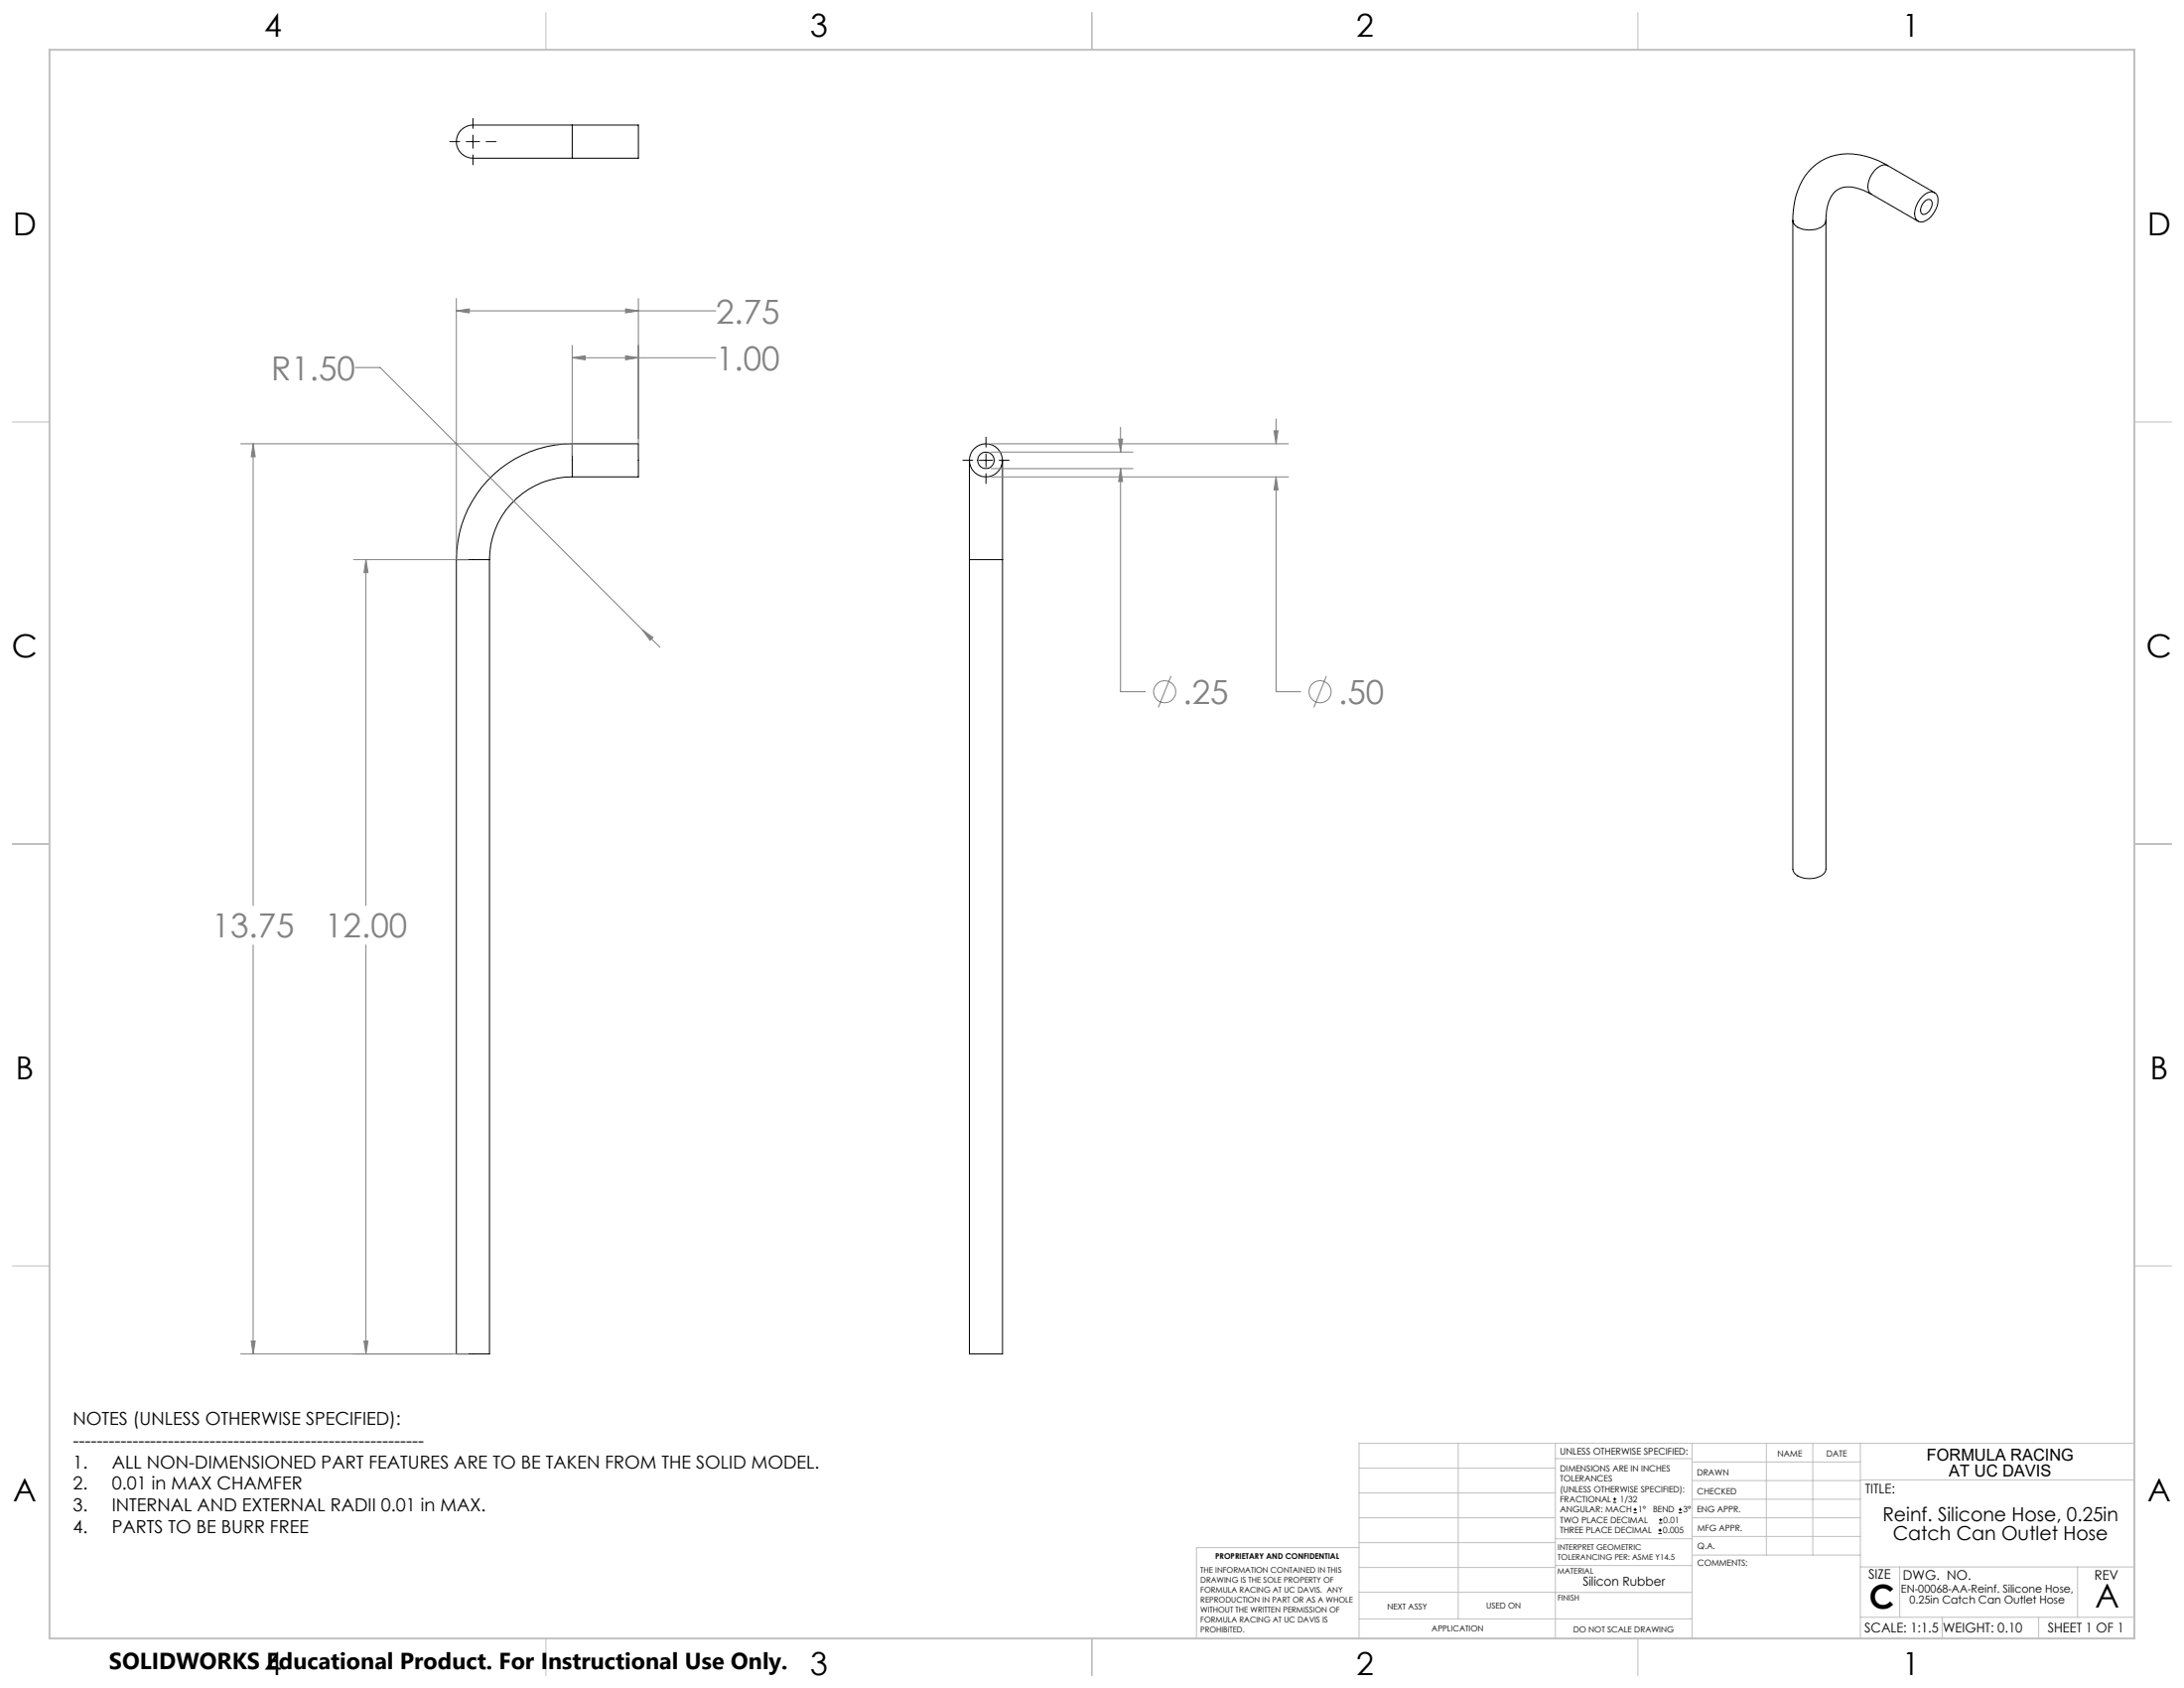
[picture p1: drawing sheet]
<svg xmlns="http://www.w3.org/2000/svg" width="559mm" height="432mm" viewBox="0 0 559 432" stroke-linecap="round" stroke-linejoin="round" font-family="sans-serif">
<g fill="none" stroke="#000" stroke-width=".25">
<path d="M115.1 36.2h2.5M119.3 36.2h3.4M121 30.3v2.5M121 34.5v3.4M121 39.6v2.6M124.4 36.2h2.5M146.4 32h-23.2a8.1 8.1 0 0 0-4.5 .7 4.3 4.3 0 0 0-1.6 5.1 4.3 4.3 0 0 0 4.7 2.7h24.6M146.4 32h16.9v8.5h-16.9M146.4 32v8.5M458.7 56.4v165.9a2.9 2.9 0 0 0 2.6 2.3 5.6 5.6 0 0 0 5.6-1.4l.3-.9v-165.9M467.2 56.4a2.9 2.9 0 0 1-2.6 2.3 5.6 5.6 0 0 1-5.6-1.4l-.3-.9M478.8 49.7a10.2 10.2 0 0 0-7.9-1.5 6.4 6.4 0 0 0-3.5 5.2l-.2 3"/>
<path d="M478.8 49.7l11.9 6.9M483 42.4a18.2 18.2 0 0 0-14.6-2.4 14.5 14.5 0 0 0-9.3 12l-.4 4.4M483 42.4a2.86 2.86 0 0 0-3.3 1.1 5.7 5.7 0 0 0-1.5 5.4l.6 .8M483 42.4l12 6.9M491.7 50.4a2.63 2.63 0 0 1 3.7-.8 4.7 4.7 0 0 1-.9 5.3 3.9 3.9 0 0 1-3.3 1.9 2.2 2.2 0 0 1-1.3-2.9l.2-.7a6.7 6.7 0 0 1 1.6-2.8zM492.3 51.7a1.09 1.09 0 0 1 1.2-.7 1.09 1.09 0 0 1 .9 1.1 2.65 2.65 0 0 1-2.5 2.7 1.86 1.86 0 0 1 0-2.6zM146.4 113.5a29.6 29.6 0 0 0-29.6 29.7M146.4 113.5h16.9v8.5h-16.9M146.4 113.5v8.5M246.3 117.8h2.6M248 117.8v25.4M250.6 117.8h3.4"/>
<path d="M252.3 111.8v2.6M252.3 116.1v3.4M255.7 117.8h2.5M256.5 117.8v25.4M146.4 122a21.2 21.2 0 0 0-21.2 21.2M252.3 121.1v2.6M116.8 143.2v203.2h8.4v-203.2M116.8 143.2h8.4M248 143.2v203.2h8.5v-203.2M248 143.2h8.5M412.7 384.3h.9M412.7 383.5h.9"/>
<path d="M413.1 383.1v.8M418 387h.8M418 386.2h.8M418.4 385.7v.9M424.3 392.3h.9M424.3 391.4h.9M424.5 389.6h.8M424.5 388.8h.8M424.7 391v.9M424.9 388.4v.8M429.5 387h.9M429.5 386.2h.9"/>
<path d="M429.9 385.7v.9"/>
<circle cx="252.3" cy="117.7" r="2.11"/>
<circle cx="252.3" cy="117.8" r="4.2"/>
</g>
<g fill="none" stroke="#808080" stroke-width=".25">
<path d="M116.8 76.3v65.6M116.8 79.5h66.3M116.8 79.5l3.3-.5v1zM160.1 79l3.2 .5-3.2 .5zM163.3 76.3v40.2M90.9 94h6.4l67.1 67.1M146.4 88.3v28.2M146.4 91.5h36.7M146.4 91.5l3.3-.5v1zM160.1 91l3.2 .5-3.2 .5zM61.6 113.5h83.5M64.8 113.5v118.1"/>
<path d="M64.8 113.5l.5 3.3h-1zM253.5 113.5h76.2M253.5 115.6h36.4M253.5 119.9h36.4M286.2 112.3h1l-.5 3.3zM286.7 119.9l.5 3.3h-1zM286.7 119.9v57.1h6.4M286.7 109.3v6.3M326 110.2h1l-.5 3.3zM326.5 107.2v6.3M253.5 122h76.2M326.5 122v55h6.3"/>
<path d="M326.5 122l.5 3.3h-1zM90.5 143.2h29.2M93.6 143.2v88.4M93.6 143.2l.6 3.3h-1.1zM164.4 161.1l2.7 2-.8 .7zM164.4 161.1l4.5 4.5M299.6 172.9l-3.2 8.1M339.4 172.9l-3.2 8.1M64.8 241.7v104.7M93.6 241.7v104.7M61.6 346.4h58.1M64.3 343h1l-.5 3.4z"/>
<path d="M93.1 343h1.1l-.6 3.4z"/>
<circle cx="298" cy="177" r="2.82"/>
<circle cx="337.8" cy="177" r="2.82"/>
</g>
<g fill="none" stroke="#c0c0c0" stroke-width=".25">
<path d="M139.7 3.2v9.5M279.4 3.2v9.5M419.1 3.2v9.5M3.1 107.9h9.6M546.1 107.9h9.5M3.1 215.9h9.6M546.1 215.9h9.5M3.1 323.8h9.6M546.1 323.8h9.5M347.7 375.6h50.3M373.1 369.2v44.9M398 369.2v49.9"/>
<path d="M398 373.1h34.9M432.9 369.2v49.9M432.9 378.7h43.1M432.9 374h43.1M451.9 369.2v28.6M463.8 369.2v28.6M476 369.2v49.9M476 378.6h70.1M546.1 369.2h-198.4v49.9M347.7 394.6h50.3M347.7 388.3h50.3M347.7 381.9h50.3"/>
<path d="M347.7 395.9h-41.6v23.2M398 393.6h35M432.9 383.5h43.1M432.9 388.3h43.1M432.9 393h43.1M433 397.8h43M139.7 419.1v9.6M279.4 419.1v9.6M347.7 414.1h85.2M347.7 401h50.3M347.7 407.3h50.3M398 407.4h34.9"/>
<path d="M398 400.5h35M419.1 419.1v9.6M476 413.7h70.1M476 400.8h70.1M486.1 400.8v12.9M496.9 413.7v5.4M521.6 413.7v5.4M531.6 400.8v12.9"/>
</g>
<path d="M12.7 12.7h533.4v406.4h-533.4z" fill="none" stroke="#c0c0c0" stroke-width=".5"/>
<path d="M64.3 343h1l-.5 3.4zM64.8 113.5l.5 3.3h-1zM160.1 79l3.2 .5-3.2 .5zM116.8 79.5l3.3-.5v1zM93.6 143.2l.6 3.3h-1.1zM93.1 343h1.1l-.6 3.4zM146.4 91.5l3.3-.5v1zM160.1 91l3.2 .5-3.2 .5zM164.4 161.1l1.9 2.7 .8-.7zM326 110.2h1l-.5 3.3zM326.5 122l.5 3.3h-1zM286.2 112.3h1l-.5 3.3zM286.7 119.9l.5 3.3h-1z" fill="#808080"/>
<g font-size="8.5" fill="#808080">
<text x="183.2" y="82.7">2.75</text>
<text x="183.2" y="94.7">1.00</text>
<text x="69.4" y="97.2">R1.50</text>
<text x="302.7" y="180.1">.25</text>
<text x="342.4" y="180.1">.50</text>
<text x="54.2" y="239.9">13.75</text>
<text x="83.1" y="239.9">12.00</text>
</g>
<g font-size="8.5">
<text x="478.3" y="411.4">C</text>
<text x="536.1" y="411.3">A</text>
</g>
<g font-size="8.1">
<text x="67.6" y="9.3">4</text>
<text x="207.3" y="9.3">3</text>
<text x="347" y="9.3">2</text>
<text x="486.7" y="9.3">1</text>
<text x="3.3" y="60.1">D</text>
<text x="549.4" y="60.1">D</text>
<text x="3" y="168">C</text>
<text x="549.1" y="168">C</text>
<text x="4" y="276">B</text>
<text x="550.1" y="276">B</text>
<text x="3.3" y="383.9">A</text>
<text x="549.4" y="383.9">A</text>
<text x="67.6" y="428.4">4</text>
<text x="207.3" y="428.4">3</text>
<text x="347" y="428.4">2</text>
<text x="486.7" y="428.4">1</text>
</g>
<text font-size="5.9" x="27.9" y="427">SOLIDWORKS Educational Product. For Instructional Use Only.</text>
<g font-size="4.9">
<text x="481.7" y="389.1">Reinf. Silicone Hose, 0.25in</text>
<text x="484.3" y="394">Catch Can Outlet Hose</text>
</g>
<g font-size="4.6">
<text x="18.6" y="364.4">NOTES (UNLESS OTHERWISE SPECIFIED):</text>
<text x="18.6" y="370">-----------------------------------------------------------</text>
<text x="18.6" y="375.5">1.</text>
<text x="28.7" y="375.5">ALL NON-DIMENSIONED PART FEATURES ARE TO BE TAKEN FROM THE SOLID MODEL.</text>
<text x="18.6" y="381.1">2.</text>
<text x="28.7" y="381.1">0.01 in MAX CHAMFER</text>
<text x="18.6" y="386.7">3.</text>
<text x="28.7" y="386.7">INTERNAL AND EXTERNAL RADII 0.01 in MAX.</text>
<text x="18.6" y="392.3">4.</text>
<text x="28.7" y="392.3">PARTS TO BE BURR FREE</text>
</g>
<g font-size="4.2">
<text x="493" y="373.5">FORMULA RACING</text>
<text x="498.7" y="377.8">AT UC DAVIS</text>
</g>
<g font-size="3.4">
<text x="477.2" y="381.9">TITLE:</text>
<text x="478.1" y="404">SIZE</text>
<text x="486.9" y="404">DWG. NO.</text>
<text x="535.9" y="404.1">REV</text>
<text x="477.1" y="417.7">SCALE: 1:1.5</text>
<text x="497.1" y="417.7">WEIGHT: 0.10</text>
<text x="523.9" y="417.6">SHEET 1 OF 1</text>
</g>
<text font-size="3.2" x="405" y="405.7">Silicon Rubber</text>
<g font-size="2.8">
<text x="486.4" y="407.5">EN-00068-AA-Reinf. Silicone Hose,</text>
<text x="488.6" y="410.3">0.25in Catch Can Outlet Hose</text>
</g>
<text font-size="2.4" x="399.2" y="372.1">UNLESS OTHERWISE SPECIFIED:</text>
<g font-size="2.2">
<text x="399.2" y="376.4">DIMENSIONS ARE IN INCHES</text>
<text x="434.2" y="377.3">DRAWN</text>
<text x="454.8" y="372.5">NAME</text>
<text x="467.3" y="372.6">DATE</text>
<text x="399.2" y="379">TOLERANCES</text>
<text x="399.2" y="381.7">(UNLESS OTHERWISE SPECIFIED):</text>
<text x="434.3" y="382.2">CHECKED</text>
<text x="399.2" y="389.6">TWO PLACE DECIMAL</text>
<text x="399.2" y="384.3">FRACTIONAL</text>
<text x="399.2" y="387">ANGULAR: MACH</text>
<text x="414.5" y="384.3">1/32</text>
<text x="419.1" y="387">1°</text>
<text x="422.9" y="387">BEND</text>
<text x="425.6" y="389.6">0.01</text>
<text x="430.6" y="387">3°</text>
<text x="434.2" y="386.9">ENG APPR.</text>
<text x="399.2" y="392.3">THREE PLACE DECIMAL</text>
<text x="425.5" y="392.3">0.005</text>
<text x="434.3" y="391.6">MFG APPR.</text>
<text x="434.3" y="396.3">Q.A.</text>
<text x="434.3" y="400.5">COMMENTS:</text>
</g>
<g font-size="2.1">
<text x="354.9" y="411.6">NEXT ASSY</text>
<text x="380.3" y="411.6">USED ON</text>
<text x="366.3" y="417.4">APPLICATION</text>
<text x="402.5" y="417.5">DO NOT SCALE DRAWING</text>
</g>
<g font-size="2">
<text x="310.9" y="398.8">PROPRIETARY AND CONFIDENTIAL</text>
<text x="398.6" y="396.5">INTERPRET GEOMETRIC</text>
<text x="398.6" y="399">TOLERANCING PER: ASME Y14.5</text>
<text x="307.2" y="402.4">THE INFORMATION CONTAINED IN THIS</text>
<text x="307.2" y="404.9">DRAWING IS THE SOLE PROPERTY OF</text>
<text x="307.2" y="407.5">FORMULA RACING AT UC DAVIS. ANY</text>
<text x="398.5" y="402.6">MATERIAL</text>
<text x="307.2" y="410">REPRODUCTION IN PART OR AS A WHOLE</text>
<text x="307.2" y="412.5">WITHOUT THE WRITTEN PERMISSION OF</text>
<text x="398.5" y="409.4">FINISH</text>
<text x="307.2" y="415">FORMULA RACING AT UC DAVIS IS</text>
<text x="307.2" y="417.6">PROHIBITED.</text>
</g>
</svg>
